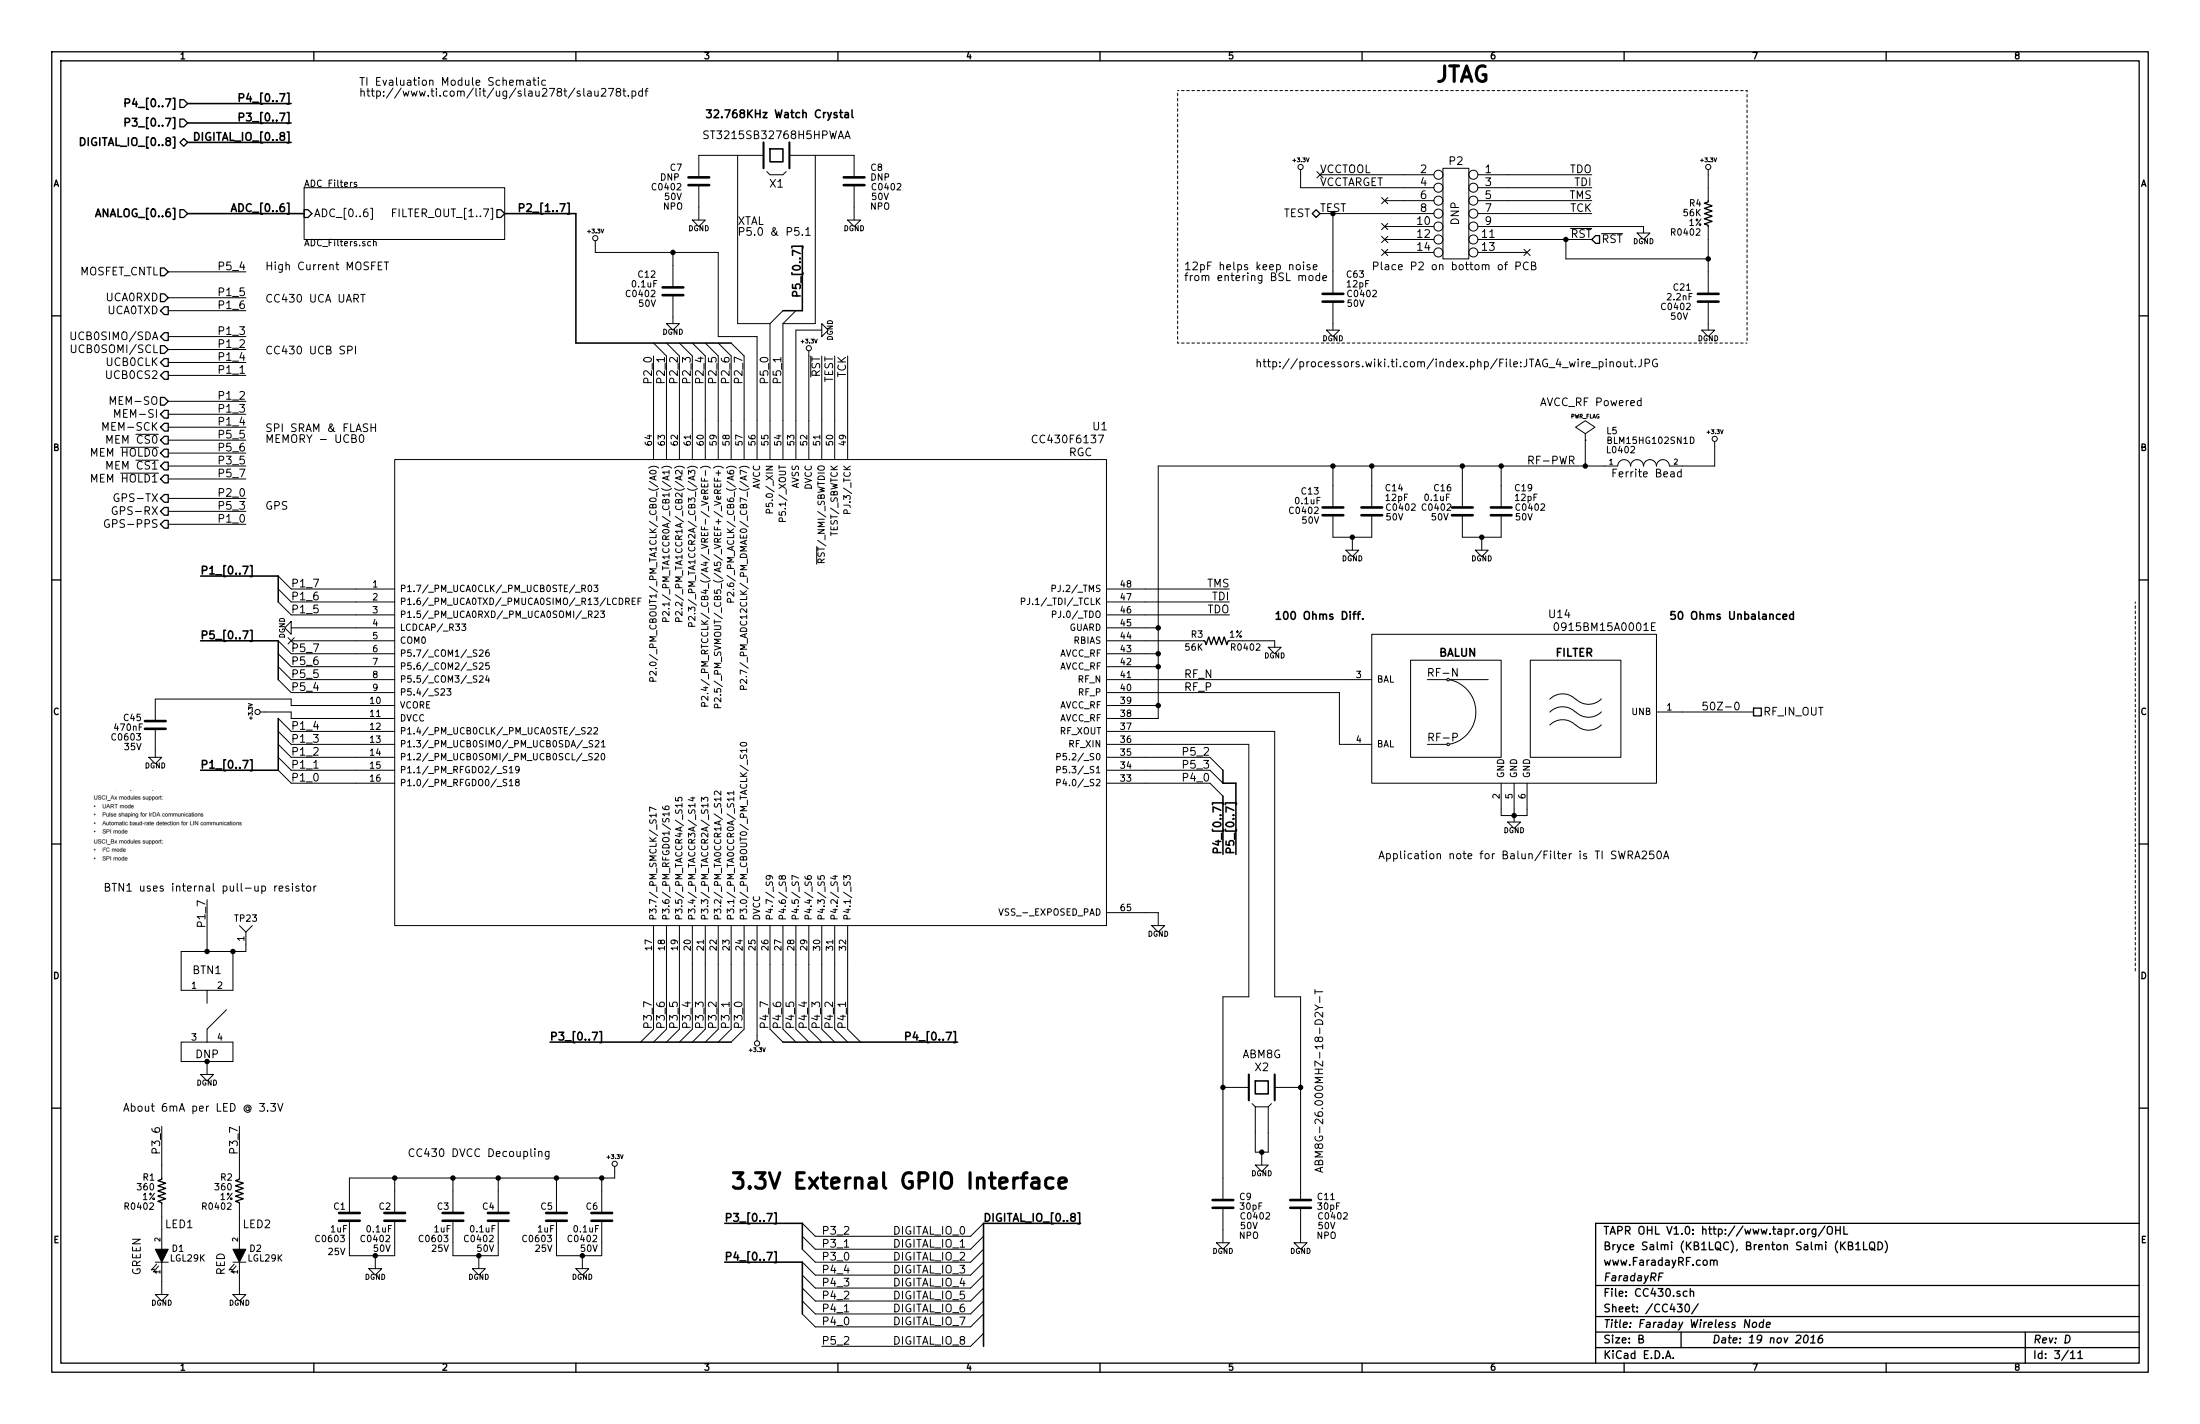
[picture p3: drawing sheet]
EESchema Schematic File Version 2
LIBS:power
LIBS:conn
LIBS:device
LIBS:74xgxx
LIBS:KB1LQC
LIBS:Faraday-cache
EELAYER 27 0
EELAYER END
$Descr B 17000 11000
encoding utf-8
Sheet 3 11
Title "Faraday Wireless Node"
Date "19 nov 2016"
Rev "D"
Comp "FaradayRF"
Comment1 "www.FaradayRF.com"
Comment2 "Bryce Salmi (KB1LQC), Brenton Salmi (KB1LQD)"
Comment3 "TAPR OHL V1.0: http://www.tapr.org/OHL"
Comment4 ""
$EndDescr
$Comp
L CC430F6137 U1
U 1 1
P 5800 5300
F 0 "U1" H 8500 7300 60  0000 C CNN
F 1 "CC430F6137" H 8250 7200 60  0000 C CNN
F 2 "RGC" H 8350 7100 60  0000 C CNN
F 3 "" H 5800 5300 60  0000 C CNN
	1    5800 5300
	1    0    0    -1  
$EndComp
$Comp
L FX135A-327 X1
U 1 1
P 6000 1200
F 0 "X1" H 6000 975 60  0000 C CNN
F 1 "ST3215SB32768H5HPWAA" H 6000 1350 60  0000 C CNN
F 2 "ST3215SB32768H5HPWAA" H 6075 1450 60  0001 C CNN
F 3 "" H 6000 1200 60  0000 C CNN
	1    6000 1200
	1    0    0    -1  
$EndComp
$Comp
L C C8
U 1 1
P 6600 1400
F 0 "C8" H 6725 1500 50  0000 L CNN
F 1 "DNP" H 6725 1425 50  0000 L CNN
F 2 "C0402" H 6850 1350 50  0000 C CNN
F 3 "" H 6600 1400 60  0000 C CNN
F 4 "50V" H 6800 1275 50  0000 C CNN "Voltage"
F 5 "NPO" H 6800 1200 50  0000 C CNN "Rating"
	1    6600 1400
	1    0    0    -1  
$EndComp
$Comp
L C C7
U 1 1
P 5400 1400
F 0 "C7" H 5175 1500 50  0000 L CNN
F 1 "DNP" H 5100 1425 50  0000 L CNN
F 2 "C0402" H 5150 1350 50  0000 C CNN
F 3 "" H 5400 1400 60  0000 C CNN
F 4 "50V" H 5200 1275 50  0000 C CNN "Voltage"
F 5 "NPO" H 5200 1200 50  0000 C CNN "Rating"
	1    5400 1400
	1    0    0    -1  
$EndComp
$Comp
L ABM8G-26.000MHZ-18-D2Y-T X2
U 1 1
P 9750 8400
F 0 "X2" H 9750 8550 60  0000 C CNN
F 1 "ABM8G-26.000MHZ-18-D2Y-T" V 10200 8450 60  0000 C CNN
F 2 "ABM8G" H 9750 8650 60  0000 C CNN
F 3 "" H 9750 8400 60  0000 C CNN
	1    9750 8400
	1    0    0    -1  
$EndComp
$Comp
L C C11
U 1 1
P 10050 9300
F 0 "C11" H 10175 9350 50  0000 L CNN
F 1 "30pF" H 10175 9275 50  0000 L CNN
F 2 "C0402" H 10300 9200 50  0000 C CNN
F 3 "" H 10050 9300 60  0000 C CNN
F 4 "50V" H 10250 9125 50  0000 C CNN "Voltage"
F 5 "NPO" H 10250 9050 50  0000 C CNN "Rating"
	1    10050 9300
	1    0    0    -1  
$EndComp
$Comp
L C C9
U 1 1
P 9450 9300
F 0 "C9" H 9575 9350 50  0000 L CNN
F 1 "30pF" H 9575 9275 50  0000 L CNN
F 2 "C0402" H 9700 9200 50  0000 C CNN
F 3 "" H 9450 9300 60  0000 C CNN
F 4 "50V" H 9650 9125 50  0000 C CNN "Voltage"
F 5 "NPO" H 9650 9050 50  0000 C CNN "Rating"
	1    9450 9300
	1    0    0    -1  
$EndComp
$Comp
L 2514-6002UB P2
U 1 1
P 11250 1650
F 0 "P2" H 11250 2050 60  0000 C CNN
F 1 "DNP" V 11250 1650 60  0000 C CNN
F 2 "2514-6002UB" H 11250 1650 60  0001 C CNN
F 3 "" H 11250 1650 60  0000 C CNN
	1    11250 1650
	1    0    0    -1  
$EndComp
Text Label 12300 1350 2    60   ~ 0
TDO
Text Label 12300 1450 2    60   ~ 0
TDI
Text Label 12300 1550 2    60   ~ 0
TMS
Text Label 12300 1650 2    60   ~ 0
TCK
Text Label 12300 1850 2    60   ~ 0
~RST~
Text Label 10200 1350 0    60   ~ 0
VCCTOOL
Text Label 10200 1450 0    60   ~ 0
VCCTARGET
Text Label 10200 1650 0    60   ~ 0
TEST
NoConn ~ 10700 1750
NoConn ~ 11800 1950
Text Label 9500 4550 2    60   ~ 0
TMS
Text Label 9500 4650 2    60   ~ 0
TDI
Text Label 9500 4750 2    60   ~ 0
TDO
Text Label 6550 2750 3    60   ~ 0
TCK
Text Notes 11100 650  0    120  ~ 24
JTAG
$Comp
L R_US R3
U 1 1
P 9400 4950
F 0 "R3" V 9450 5100 50  0000 C CNN
F 1 "56K" V 9350 5125 50  0000 C CNN
F 2 "R0402" V 9350 4725 50  0000 C CNN
F 3 "" H 9400 4950 60  0000 C CNN
F 4 "1%" V 9450 4800 50  0000 C CNN "Tolerance"
	1    9400 4950
	0    -1   -1   0   
$EndComp
$Comp
L C C13
U 1 1
P 10300 3950
F 0 "C13" H 10050 4100 50  0000 L CNN
F 1 "0.1uF" H 10000 4025 50  0000 L CNN
F 2 "C0402" H 10075 3950 50  0000 C CNN
F 3 "" H 10300 3950 60  0000 C CNN
F 4 "50V" H 10125 3875 50  0000 C CNN "Voltage"
	1    10300 3950
	1    0    0    -1  
$EndComp
$Comp
L C C14
U 1 1
P 10600 3950
F 0 "C14" H 10700 4125 50  0000 L CNN
F 1 "12pF" H 10700 4050 50  0000 L CNN
F 2 "C0402" H 10825 3975 50  0000 C CNN
F 3 "" H 10600 3950 60  0000 C CNN
F 4 "50V" H 10775 3900 50  0000 C CNN "Voltage"
	1    10600 3950
	1    0    0    -1  
$EndComp
$Comp
L C C16
U 1 1
P 11300 3950
F 0 "C16" H 11075 4125 50  0000 L CNN
F 1 "0.1uF" H 11000 4050 50  0000 L CNN
F 2 "C0402" H 11100 3975 50  0000 C CNN
F 3 "" H 11300 3950 50  0000 C CNN
F 4 "50V" H 11125 3900 50  0000 C CNN "Voltage"
	1    11300 3950
	1    0    0    -1  
$EndComp
$Comp
L C C19
U 1 1
P 11600 3950
F 0 "C19" H 11700 4125 50  0000 L CNN
F 1 "12pF" H 11700 4050 50  0000 L CNN
F 2 "C0402" H 11825 3975 50  0000 C CNN
F 3 "" H 11600 3950 60  0000 C CNN
F 4 "50V" H 11775 3900 50  0000 C CNN "Voltage"
	1    11600 3950
	1    0    0    -1  
$EndComp
$Comp
L L-US L5
U 1 1
P 12700 3600
F 0 "L5" V 13000 3800 50  0000 L BNN
F 1 "BLM15HG102SN1D" V 12925 3200 50  0000 L BNN
F 2 "L0402" V 12825 3775 50  0000 C CNN
F 3 "" H 12700 3600 60  0000 C CNN
	1    12700 3600
	0    -1   -1   0   
$EndComp
$Comp
L C C1
U 1 1
P 2700 9400
F 0 "C1" H 2575 9475 50  0000 L CNN
F 1 "1uF" H 2550 9300 50  0000 L CNN
F 2 "C0603" H 2550 9225 50  0000 C CNN
F 3 "" H 2700 9400 60  0000 C CNN
F 4 "25V" H 2600 9125 50  0000 C CNN "Voltage"
	1    2700 9400
	1    0    0    -1  
$EndComp
$Comp
L C C2
U 1 1
P 3050 9400
F 0 "C2" H 2925 9475 50  0000 L CNN
F 1 "0.1uF" H 2825 9300 50  0000 L CNN
F 2 "C0402" H 2900 9225 50  0000 C CNN
F 3 "" H 3050 9400 60  0000 C CNN
F 4 "50V" H 2950 9150 50  0000 C CNN "Voltage"
	1    3050 9400
	1    0    0    -1  
$EndComp
$Comp
L C C3
U 1 1
P 3500 9400
F 0 "C3" H 3375 9475 50  0000 L CNN
F 1 "1uF" H 3350 9300 50  0000 L CNN
F 2 "C0603" H 3350 9225 50  0000 C CNN
F 3 "" H 3500 9400 60  0000 C CNN
F 4 "25V" H 3400 9150 50  0000 C CNN "Voltage"
	1    3500 9400
	1    0    0    -1  
$EndComp
$Comp
L C C4
U 1 1
P 3850 9400
F 0 "C4" H 3725 9475 50  0000 L CNN
F 1 "0.1uF" H 3625 9300 50  0000 L CNN
F 2 "C0402" H 3700 9225 50  0000 C CNN
F 3 "" H 3850 9400 60  0000 C CNN
F 4 "50V" H 3750 9150 50  0000 C CNN "Voltage"
	1    3850 9400
	1    0    0    -1  
$EndComp
$Comp
L C C5
U 1 1
P 4300 9400
F 0 "C5" H 4175 9475 50  0000 L CNN
F 1 "1uF" H 4150 9300 50  0000 L CNN
F 2 "C0603" H 4150 9225 50  0000 C CNN
F 3 "" H 4300 9400 60  0000 C CNN
F 4 "25V" H 4200 9150 50  0000 C CNN "Voltage"
	1    4300 9400
	1    0    0    -1  
$EndComp
$Comp
L C C6
U 1 1
P 4650 9400
F 0 "C6" H 4525 9475 50  0000 L CNN
F 1 "0.1uF" H 4425 9300 50  0000 L CNN
F 2 "C0402" H 4500 9225 50  0000 C CNN
F 3 "" H 4650 9400 60  0000 C CNN
F 4 "50V" H 4550 9150 50  0000 C CNN "Voltage"
	1    4650 9400
	1    0    0    -1  
$EndComp
Text HLabel 13550 5500 2    60   UnSpc ~ 0
RF_IN_OUT
Text Label 2250 4550 0    60   ~ 0
P1_7
Text Label 2250 4650 0    60   ~ 0
P1_6
Text Label 2250 4750 0    60   ~ 0
P1_5
Text Label 2250 5050 0    60   ~ 0
P5_7
Text Label 2250 5150 0    60   ~ 0
P5_6
Text Label 2250 5250 0    60   ~ 0
P5_5
Text Label 2250 5350 0    60   ~ 0
P5_4
Text Label 2250 5650 0    60   ~ 0
P1_4
Text Label 2250 5750 0    60   ~ 0
P1_3
Text Label 2250 5850 0    60   ~ 0
P1_2
Text Label 2250 5950 0    60   ~ 0
P1_1
Text Label 2250 6050 0    60   ~ 0
P1_0
Text Label 5050 7950 1    60   ~ 0
P3_7
Text Label 5150 7950 1    60   ~ 0
P3_6
Text Label 5250 7950 1    60   ~ 0
P3_5
Text Label 5350 7950 1    60   ~ 0
P3_4
Text Label 5450 7950 1    60   ~ 0
P3_3
Text Label 5550 7950 1    60   ~ 0
P3_2
Text Label 5650 7950 1    60   ~ 0
P3_1
Text Label 5750 7950 1    60   ~ 0
P3_0
Text Label 5950 7950 1    60   ~ 0
P4_7
Text Label 6050 7950 1    60   ~ 0
P4_6
Text Label 6150 7950 1    60   ~ 0
P4_5
Text Label 6250 7950 1    60   ~ 0
P4_4
Text Label 6350 7950 1    60   ~ 0
P4_3
Text Label 6450 7950 1    60   ~ 0
P4_2
Text Label 6550 7950 1    60   ~ 0
P4_1
Text Label 9350 6050 2    60   ~ 0
P4_0
Text Label 9350 5950 2    60   ~ 0
P5_3
Text Label 9350 5850 2    60   ~ 0
P5_2
Text Label 5050 2750 3    60   ~ 0
P2_0
Text Label 5150 2750 3    60   ~ 0
P2_1
Text Label 5250 2750 3    60   ~ 0
P2_2
Text Label 5350 2750 3    60   ~ 0
P2_3
Text Label 5450 2750 3    60   ~ 0
P2_4
Text Label 5550 2750 3    60   ~ 0
P2_5
Text Label 5650 2750 3    60   ~ 0
P2_6
Text Label 5750 2750 3    60   ~ 0
P2_7
Entry Wire Line
	2150 4450 2250 4550
Entry Wire Line
	2150 4550 2250 4650
Entry Wire Line
	2150 4650 2250 4750
Entry Wire Line
	2150 4950 2250 5050
Entry Wire Line
	2150 5050 2250 5150
Entry Wire Line
	2150 5150 2250 5250
Entry Wire Line
	2150 5250 2250 5350
Entry Wire Line
	2150 5550 2250 5650
Entry Wire Line
	2150 5650 2250 5750
Entry Wire Line
	2150 5750 2250 5850
Entry Wire Line
	2150 5850 2250 5950
Entry Wire Line
	2150 5950 2250 6050
Entry Wire Line
	4950 8050 5050 7950
Entry Wire Line
	5050 8050 5150 7950
Entry Wire Line
	5150 8050 5250 7950
Entry Wire Line
	5250 8050 5350 7950
Entry Wire Line
	5350 8050 5450 7950
Entry Wire Line
	5450 8050 5550 7950
Entry Wire Line
	5550 8050 5650 7950
Entry Wire Line
	5650 8050 5750 7950
Entry Wire Line
	6550 7950 6650 8050
Entry Wire Line
	9350 5850 9450 5950
Entry Wire Line
	9350 5950 9450 6050
Entry Wire Line
	9350 6050 9450 6150
Entry Wire Line
	5050 2650 5150 2750
Entry Wire Line
	5150 2650 5250 2750
Entry Wire Line
	5250 2650 5350 2750
Entry Wire Line
	5350 2650 5450 2750
Entry Wire Line
	5450 2650 5550 2750
Entry Wire Line
	5550 2650 5650 2750
Entry Wire Line
	5650 2650 5750 2750
Text Label 1550 4450 0    60   ~ 12
P1_[0..7]
Text Label 1550 4950 0    60   ~ 12
P5_[0..7]
Text Label 2250 950  2    60   ~ 12
P3_[0..7]
Text Label 7400 8050 2    60   ~ 12
P4_[0..7]
Text Label 9450 6600 1    60   ~ 12
P4_[0..7]
Text Label 9550 6600 1    60   ~ 12
P5_[0..7]
Text HLabel 1300 2100 0    60   Input ~ 0
MOSFET_CNTL
Text HLabel 1450 1100 0    60   BiDi ~ 12
DIGITAL_IO_[0..8]
Text HLabel 1450 950  0    60   Input ~ 12
P3_[0..7]
Text HLabel 1450 1650 0    60   Input ~ 12
ANALOG_[0..6]
Text Label 1900 2100 2    60   ~ 0
P5_4
Text Label 2250 1650 2    60   ~ 12
ADC_[0..6]
Text Label 4250 8050 0    60   ~ 12
P3_[0..7]
Text HLabel 1300 2400 0    60   Output ~ 0
UCA0TXD
Text HLabel 1300 2300 0    60   Input ~ 0
UCA0RXD
Text HLabel 1300 2900 0    60   Output ~ 0
UCB0CS2
Text Label 1600 6950 3    60   ~ 0
P1_7
Text Label 1900 2400 2    60   ~ 0
P1_6
Text Label 1900 2300 2    60   ~ 0
P1_5
Text HLabel 1300 2600 0    60   Output ~ 0
UCB0SIMO/SDA
Text HLabel 1300 2700 0    60   Input ~ 0
UCB0SOMI/SCL
Text HLabel 1300 2800 0    60   Output ~ 0
UCB0CLK
Text Notes 2050 2350 0    60   ~ 0
CC430 UCA UART
Text Notes 2050 2750 0    60   ~ 0
CC430 UCB SPI
Text Label 1900 2600 2    60   ~ 0
P1_3
Text Label 1900 2700 2    60   ~ 0
P1_2
Text Label 1900 2800 2    60   ~ 0
P1_4
$Comp
L R_US R1
U 1 1
P 1250 9200
F 0 "R1" H 1150 9300 50  0000 C CNN
F 1 "360" H 1125 9225 50  0000 C CNN
F 2 "R0402" H 1075 9075 50  0000 C CNN
F 3 "" H 1250 9200 60  0000 C CNN
F 4 "1%" H 1150 9150 50  0000 C CNN "Tolerance"
	1    1250 9200
	1    0    0    -1  
$EndComp
$Comp
L R_US R2
U 1 1
P 1850 9200
F 0 "R2" H 1750 9300 50  0000 C CNN
F 1 "360" H 1725 9225 50  0000 C CNN
F 2 "R0402" H 1675 9075 50  0000 C CNN
F 3 "" H 1850 9200 60  0000 C CNN
F 4 "1%" H 1750 9150 50  0000 C CNN "Tolerance"
	1    1850 9200
	1    0    0    -1  
$EndComp
Text Label 1250 8700 3    60   ~ 0
P3_6
Text Label 1850 8700 3    60   ~ 0
P3_7
Text Notes 3150 8950 0    60   ~ 0
CC430 DVCC Decoupling
Entry Wire Line
	6450 7950 6550 8050
Entry Wire Line
	6350 7950 6450 8050
Entry Wire Line
	6250 7950 6350 8050
Entry Wire Line
	6150 7950 6250 8050
Entry Wire Line
	6050 7950 6150 8050
Entry Wire Line
	5950 7950 6050 8050
Text Notes 12900 4800 0    60   ~ 12
50 Ohms Unbalanced
NoConn ~ 2250 4950
NoConn ~ 10700 1850
NoConn ~ 10700 1950
$Comp
L PWR_FLAG #FLG015
U 1 1
P 12250 3400
F 0 "#FLG015" H 12250 3495 30  0001 C CNN
F 1 "PWR_FLAG" H 12250 3580 30  0000 C CNN
F 2 "" H 12250 3400 60  0000 C CNN
F 3 "" H 12250 3400 60  0000 C CNN
	1    12250 3400
	1    0    0    -1  
$EndComp
Text Notes 11900 3150 0    60   ~ 0
AVCC_RF Powered
Text Label 6450 2750 3    60   ~ 0
TEST
Text Label 6350 2750 3    60   ~ 0
~RST~
$Comp
L R_US R4
U 1 1
P 13200 1650
F 0 "R4" H 13100 1725 50  0000 C CNN
F 1 "56K" H 13075 1650 50  0000 C CNN
F 2 "R0402" H 13025 1500 50  0000 C CNN
F 3 "" H 13200 1650 60  0000 C CNN
F 4 "1%" H 13100 1575 50  0000 C CNN "Tolerance"
	1    13200 1650
	1    0    0    -1  
$EndComp
$Comp
L C C21
U 1 1
P 13200 2300
F 0 "C21" H 12925 2375 50  0000 L CNN
F 1 "2.2nF" H 12875 2300 50  0000 L CNN
F 2 "C0402" H 12950 2225 50  0000 C CNN
F 3 "" H 13200 2300 60  0000 C CNN
F 4 "50V" H 12975 2150 50  0000 C CNN "Voltage"
	1    13200 2300
	1    0    0    -1  
$EndComp
NoConn ~ 10700 1550
NoConn ~ 10200 1350
Text Notes 9700 2850 0    60   ~ 0
http://processors.wiki.ti.com/index.php/File:JTAG_4_wire_pinout.JPG
$Comp
L PTS645SM43SMTR92_LFS BTN1
U 1 1
P 1600 7850
F 0 "BTN1" H 1600 8200 60  0000 C CNN
F 1 "DNP" H 1600 7550 60  0000 C CNN
F 2 "PTS645-SMD" H 1600 7850 60  0001 C CNN
F 3 "" H 1600 7850 60  0000 C CNN
	1    1600 7850
	1    0    0    -1  
$EndComp
Text Notes 800  6900 0    60   ~ 0
BTN1 uses internal pull-up resistor
Text Notes 1275 9500 0    60   ~ 0
LED1
Text Notes 1875 9500 0    60   ~ 0
LED2
$Comp
L C C12
U 1 1
P 5200 2250
F 0 "C12" H 4925 2375 50  0000 L CNN
F 1 "0.1uF" H 4875 2300 50  0000 L CNN
F 2 "C0402" H 4950 2225 50  0000 C CNN
F 3 "" H 5200 2250 60  0000 C CNN
F 4 "50V" H 5000 2150 50  0000 C CNN "Voltage"
	1    5200 2250
	1    0    0    -1  
$EndComp
Text Notes 2775 675  0    60   ~ 0
TI Evaluation Module Schematic\nhttp://www.ti.com/lit/ug/slau278t/slau278t.pdf
$Comp
L C C45
U 1 1
P 1200 5600
F 0 "C45" H 950 5650 50  0000 L CNN
F 1 "470nF" H 875 5575 50  0000 L CNN
F 2 "C0603" H 975 5500 50  0000 C CNN
F 3 "" H 1200 5600 60  0000 C CNN
F 4 "35V" H 1025 5425 50  0000 C CNN "Voltage"
F 5 "~" H 1025 5425 50  0000 C CNN "Rating"
	1    1200 5600
	1    0    0    -1  
$EndComp
$Sheet
S 2350 1450 1550 400 
U 54F6F55D
F0 "ADC Filters" 50
F1 "ADC_Filters.sch" 50
F2 "ADC_[0..6]" I L 2350 1650 60 
F3 "FILTER_OUT_[1..7]" O R 3900 1650 60 
$EndSheet
Text Notes 950  8600 0    60   ~ 0
About 6mA per LED @ 3.3V
Text Label 4000 1650 0    60   ~ 12
P2_[1..7]
$Comp
L +3.3V #PWR016
U 1 1
P 6250 2750
F 0 "#PWR016" H 6250 2710 30  0001 C CNN
F 1 "+3.3V" H 6250 2860 30  0000 C CNN
F 2 "" H 6250 2750 60  0000 C CNN
F 3 "" H 6250 2750 60  0000 C CNN
	1    6250 2750
	1    0    0    -1  
$EndComp
$Comp
L +3.3V #PWR017
U 1 1
P 5850 8000
F 0 "#PWR017" H 5850 7960 30  0001 C CNN
F 1 "+3.3V" H 5850 8110 30  0000 C CNN
F 2 "" H 5850 8000 60  0000 C CNN
F 3 "" H 5850 8000 60  0000 C CNN
	1    5850 8000
	-1   0    0    1   
$EndComp
$Comp
L +3.3V #PWR018
U 1 1
P 4750 9050
F 0 "#PWR018" H 4750 9010 30  0001 C CNN
F 1 "+3.3V" H 4750 9160 30  0000 C CNN
F 2 "" H 4750 9050 60  0000 C CNN
F 3 "" H 4750 9050 60  0000 C CNN
	1    4750 9050
	1    0    0    -1  
$EndComp
$Comp
L +3.3V #PWR019
U 1 1
P 2050 5500
F 0 "#PWR019" H 2050 5460 30  0001 C CNN
F 1 "+3.3V" H 2050 5610 30  0000 C CNN
F 2 "" H 2050 5500 60  0000 C CNN
F 3 "" H 2050 5500 60  0000 C CNN
	1    2050 5500
	0    -1   -1   0   
$EndComp
$Comp
L +3.3V #PWR020
U 1 1
P 13200 1350
F 0 "#PWR020" H 13200 1310 30  0001 C CNN
F 1 "+3.3V" H 13200 1460 30  0000 C CNN
F 2 "" H 13200 1350 60  0000 C CNN
F 3 "" H 13200 1350 60  0000 C CNN
	1    13200 1350
	1    0    0    -1  
$EndComp
$Comp
L +3.3V #PWR021
U 1 1
P 10050 1350
F 0 "#PWR021" H 10050 1310 30  0001 C CNN
F 1 "+3.3V" H 10050 1460 30  0000 C CNN
F 2 "" H 10050 1350 60  0000 C CNN
F 3 "" H 10050 1350 60  0000 C CNN
	1    10050 1350
	1    0    0    -1  
$EndComp
$Comp
L +3.3V #PWR022
U 1 1
P 4600 1900
F 0 "#PWR022" H 4600 1860 30  0001 C CNN
F 1 "+3.3V" H 4600 2010 30  0000 C CNN
F 2 "" H 4600 1900 60  0000 C CNN
F 3 "" H 4600 1900 60  0000 C CNN
	1    4600 1900
	1    0    0    -1  
$EndComp
$Comp
L +3.3V #PWR023
U 1 1
P 13250 3450
F 0 "#PWR023" H 13250 3410 30  0001 C CNN
F 1 "+3.3V" H 13250 3560 30  0000 C CNN
F 2 "" H 13250 3450 60  0000 C CNN
F 3 "" H 13250 3450 60  0000 C CNN
	1    13250 3450
	1    0    0    -1  
$EndComp
Text Label 5600 9750 0    60   ~ 12
P4_[0..7]
Text Notes 5650 9200 0    120  ~ 24
3.3V External GPIO Interface
Text Label 9150 5350 0    60   ~ 0
RF_P
Text Label 9150 5250 0    60   ~ 0
RF_N
Text Label 13450 5500 2    60   ~ 0
50Z-0
Text Label 11800 3600 0    60   ~ 0
RF-PWR
$Comp
L DGND #PWR024
U 1 1
P 5400 1700
F 0 "#PWR024" H 5400 1700 40  0001 C CNN
F 1 "DGND" H 5400 1630 40  0000 C CNN
F 2 "~" H 5400 1700 60  0000 C CNN
F 3 "~" H 5400 1700 60  0000 C CNN
	1    5400 1700
	1    0    0    -1  
$EndComp
$Comp
L DGND #PWR025
U 1 1
P 6600 1700
F 0 "#PWR025" H 6600 1700 40  0001 C CNN
F 1 "DGND" H 6600 1630 40  0000 C CNN
F 2 "~" H 6600 1700 60  0000 C CNN
F 3 "~" H 6600 1700 60  0000 C CNN
	1    6600 1700
	1    0    0    -1  
$EndComp
$Comp
L DGND #PWR026
U 1 1
P 12700 1800
F 0 "#PWR026" H 12700 1800 40  0001 C CNN
F 1 "DGND" H 12700 1730 40  0000 C CNN
F 2 "~" H 12700 1800 60  0000 C CNN
F 3 "~" H 12700 1800 60  0000 C CNN
	1    12700 1800
	1    0    0    -1  
$EndComp
$Comp
L DGND #PWR027
U 1 1
P 13200 2550
F 0 "#PWR027" H 13200 2550 40  0001 C CNN
F 1 "DGND" H 13200 2480 40  0000 C CNN
F 2 "~" H 13200 2550 60  0000 C CNN
F 3 "~" H 13200 2550 60  0000 C CNN
	1    13200 2550
	1    0    0    -1  
$EndComp
$Comp
L DGND #PWR028
U 1 1
P 9450 9600
F 0 "#PWR028" H 9450 9600 40  0001 C CNN
F 1 "DGND" H 9450 9530 40  0000 C CNN
F 2 "~" H 9450 9600 60  0000 C CNN
F 3 "~" H 9450 9600 60  0000 C CNN
	1    9450 9600
	1    0    0    -1  
$EndComp
$Comp
L DGND #PWR029
U 1 1
P 10050 9600
F 0 "#PWR029" H 10050 9600 40  0001 C CNN
F 1 "DGND" H 10050 9530 40  0000 C CNN
F 2 "~" H 10050 9600 60  0000 C CNN
F 3 "~" H 10050 9600 60  0000 C CNN
	1    10050 9600
	1    0    0    -1  
$EndComp
$Comp
L DGND #PWR030
U 1 1
P 8950 7150
F 0 "#PWR030" H 8950 7150 40  0001 C CNN
F 1 "DGND" H 8950 7080 40  0000 C CNN
F 2 "~" H 8950 7150 60  0000 C CNN
F 3 "~" H 8950 7150 60  0000 C CNN
	1    8950 7150
	1    0    0    -1  
$EndComp
$Comp
L DGND #PWR031
U 1 1
P 1200 5850
F 0 "#PWR031" H 1200 5850 40  0001 C CNN
F 1 "DGND" H 1200 5780 40  0000 C CNN
F 2 "~" H 1200 5850 60  0000 C CNN
F 3 "~" H 1200 5850 60  0000 C CNN
	1    1200 5850
	1    0    0    -1  
$EndComp
$Comp
L DGND #PWR032
U 1 1
P 1600 8300
F 0 "#PWR032" H 1600 8300 40  0001 C CNN
F 1 "DGND" H 1600 8230 40  0000 C CNN
F 2 "~" H 1600 8300 60  0000 C CNN
F 3 "~" H 1600 8300 60  0000 C CNN
	1    1600 8300
	1    0    0    -1  
$EndComp
$Comp
L DGND #PWR033
U 1 1
P 1850 10000
F 0 "#PWR033" H 1850 10000 40  0001 C CNN
F 1 "DGND" H 1850 9930 40  0000 C CNN
F 2 "~" H 1850 10000 60  0000 C CNN
F 3 "~" H 1850 10000 60  0000 C CNN
	1    1850 10000
	1    0    0    -1  
$EndComp
$Comp
L DGND #PWR034
U 1 1
P 1250 10000
F 0 "#PWR034" H 1250 10000 40  0001 C CNN
F 1 "DGND" H 1250 9930 40  0000 C CNN
F 2 "~" H 1250 10000 60  0000 C CNN
F 3 "~" H 1250 10000 60  0000 C CNN
	1    1250 10000
	1    0    0    -1  
$EndComp
$Comp
L DGND #PWR035
U 1 1
P 2900 9800
F 0 "#PWR035" H 2900 9800 40  0001 C CNN
F 1 "DGND" H 2900 9730 40  0000 C CNN
F 2 "~" H 2900 9800 60  0000 C CNN
F 3 "~" H 2900 9800 60  0000 C CNN
	1    2900 9800
	1    0    0    -1  
$EndComp
$Comp
L DGND #PWR036
U 1 1
P 3700 9800
F 0 "#PWR036" H 3700 9800 40  0001 C CNN
F 1 "DGND" H 3700 9730 40  0000 C CNN
F 2 "~" H 3700 9800 60  0000 C CNN
F 3 "~" H 3700 9800 60  0000 C CNN
	1    3700 9800
	1    0    0    -1  
$EndComp
$Comp
L DGND #PWR037
U 1 1
P 4500 9800
F 0 "#PWR037" H 4500 9800 40  0001 C CNN
F 1 "DGND" H 4500 9730 40  0000 C CNN
F 2 "~" H 4500 9800 60  0000 C CNN
F 3 "~" H 4500 9800 60  0000 C CNN
	1    4500 9800
	1    0    0    -1  
$EndComp
$Comp
L DGND #PWR038
U 1 1
P 9750 9000
F 0 "#PWR038" H 9750 9000 40  0001 C CNN
F 1 "DGND" H 9750 8930 40  0000 C CNN
F 2 "~" H 9750 9000 60  0000 C CNN
F 3 "~" H 9750 9000 60  0000 C CNN
	1    9750 9000
	1    0    0    -1  
$EndComp
Text Label 1550 5950 0    60   ~ 12
P1_[0..7]
Text Notes 5700 1750 0    60   ~ 0
XTAL\nP5.0 & P5.1
Text Notes 5450 925  0    60   ~ 12
32.768KHz Watch Crystal
$Comp
L DGND #PWR039
U 1 1
P 11450 4250
F 0 "#PWR039" H 11450 4250 40  0001 C CNN
F 1 "DGND" H 11450 4180 40  0000 C CNN
F 2 "~" H 11450 4250 60  0000 C CNN
F 3 "~" H 11450 4250 60  0000 C CNN
	1    11450 4250
	1    0    0    -1  
$EndComp
$Comp
L DGND #PWR040
U 1 1
P 10450 4250
F 0 "#PWR040" H 10450 4250 40  0001 C CNN
F 1 "DGND" H 10450 4180 40  0000 C CNN
F 2 "~" H 10450 4250 60  0000 C CNN
F 3 "~" H 10450 4250 60  0000 C CNN
	1    10450 4250
	1    0    0    -1  
$EndComp
$Comp
L DGND #PWR041
U 1 1
P 9850 5000
F 0 "#PWR041" H 9850 5000 40  0001 C CNN
F 1 "DGND" H 9850 4930 40  0000 C CNN
F 2 "~" H 9850 5000 60  0000 C CNN
F 3 "~" H 9850 5000 60  0000 C CNN
	1    9850 5000
	1    0    0    -1  
$EndComp
$Comp
L DGND #PWR042
U 1 1
P 6350 2550
F 0 "#PWR042" H 6350 2550 40  0001 C CNN
F 1 "DGND" H 6350 2480 40  0000 C CNN
F 2 "~" H 6350 2550 60  0000 C CNN
F 3 "~" H 6350 2550 60  0000 C CNN
	1    6350 2550
	0    -1   -1   0   
$EndComp
$Comp
L DGND #PWR043
U 1 1
P 5200 2500
F 0 "#PWR043" H 5200 2500 40  0001 C CNN
F 1 "DGND" H 5200 2430 40  0000 C CNN
F 2 "~" H 5200 2500 60  0000 C CNN
F 3 "~" H 5200 2500 60  0000 C CNN
	1    5200 2500
	1    0    0    -1  
$EndComp
Text Notes 12450 3700 0    60   ~ 0
Ferrite Bead
EndData
$EndBitmap
$Comp
L DGND #PWR044
U 1 1
P 2250 4850
F 0 "#PWR044" H 2250 4850 40  0001 C CNN
F 1 "DGND" H 2250 4780 40  0000 C CNN
F 2 "~" H 2250 4850 60  0000 C CNN
F 3 "~" H 2250 4850 60  0000 C CNN
	1    2250 4850
	0    1    1    0   
$EndComp
Text Label 1900 2900 2    60   ~ 0
P1_1
Text HLabel 1300 3850 0    60   Output ~ 0
GPS-TX
Text Label 1900 3850 2    60   ~ 0
P2_0
Text Label 1900 4050 2    60   ~ 0
P1_0
Text HLabel 1300 4050 0    60   Output ~ 0
GPS-PPS
Text Notes 2050 3950 0    60   ~ 0
GPS
Text Label 5950 2750 3    60   ~ 0
P5_0
Text Label 6050 2750 3    60   ~ 0
P5_1
Text Label 6200 2300 1    60   ~ 12
P5_[0..7]
Entry Wire Line
	6050 2500 6150 2400
Entry Wire Line
	5950 2500 6050 2400
Text Label 1900 3400 2    60   ~ 0
P5_5
Text Label 1900 3500 2    60   ~ 0
P5_6
Text Label 2250 1100 2    60   ~ 12
DIGITAL_IO_[0..8]
Text HLabel 1300 3400 0    60   Output ~ 0
MEM ~CS0~
Text HLabel 1300 3500 0    60   Output ~ 0
MEM ~HOLD0~
Text Label 1900 3100 2    60   ~ 0
P1_2
Text Label 1900 3200 2    60   ~ 0
P1_3
Text Label 1900 3300 2    60   ~ 0
P1_4
Text HLabel 1300 3100 0    60   Input ~ 0
MEM-SO
Text HLabel 1300 3200 0    60   Output ~ 0
MEM-SI
Text HLabel 1300 3300 0    60   Output ~ 0
MEM-SCK
Wire Wire Line
	1900 3300 1300 3300
Wire Wire Line
	1900 3200 1300 3200
Wire Wire Line
	1900 3100 1300 3100
Wire Wire Line
	2750 5050 2250 5050
Wire Wire Line
	2250 5150 2750 5150
Wire Wire Line
	2750 5250 2250 5250
Wire Wire Line
	1900 3500 1300 3500
Wire Wire Line
	1900 3400 1300 3400
Wire Bus Line
	6050 2400 6200 2400
Wire Bus Line
	6200 2400 6200 1900
Wire Wire Line
	1900 2100 1300 2100
Wire Wire Line
	1900 4050 1300 4050
Wire Wire Line
	1300 3850 1900 3850
Connection ~ 5200 1950
Wire Wire Line
	4600 1950 5550 1950
Wire Wire Line
	4600 1900 4600 1950
Wire Wire Line
	8850 5250 10400 5250
Wire Bus Line
	2150 5950 1550 5950
Wire Wire Line
	6350 2550 6150 2550
Wire Bus Line
	2350 1650 1450 1650
Wire Bus Line
	4450 1650 3900 1650
Wire Bus Line
	4450 1650 4450 2650
Wire Bus Line
	4450 2650 5650 2650
Wire Wire Line
	1200 5800 1200 5850
Wire Wire Line
	2250 5400 1200 5400
Wire Wire Line
	2250 5450 2250 5400
Wire Wire Line
	13000 5500 13550 5500
Wire Wire Line
	5550 2600 5850 2600
Wire Wire Line
	5550 1950 5550 2600
Wire Wire Line
	5200 2450 5200 2500
Connection ~ 1600 7350
Wire Wire Line
	1600 7350 1600 6950
Wire Wire Line
	1400 7350 1400 7650
Wire Wire Line
	1400 7350 1900 7350
Wire Wire Line
	1800 7350 1800 7650
Connection ~ 1600 8200
Wire Wire Line
	1600 8200 1600 8300
Wire Wire Line
	1400 8200 1400 8050
Wire Wire Line
	1400 8200 1800 8200
Wire Wire Line
	1800 8200 1800 8050
Connection ~ 9750 8900
Wire Wire Line
	9750 9000 9750 8900
Wire Wire Line
	9700 8900 9800 8900
Wire Wire Line
	12250 3600 12250 3400
Wire Wire Line
	5250 2750 5250 3250
Wire Wire Line
	10050 1450 10050 1350
Wire Wire Line
	13200 2500 13200 2550
Wire Wire Line
	13200 1850 13200 2100
Wire Wire Line
	13200 1350 13200 1450
Wire Wire Line
	2250 5500 2050 5500
Wire Wire Line
	2250 5550 2250 5500
Wire Wire Line
	1250 9000 1250 8700
Wire Wire Line
	1850 9000 1850 8700
Wire Wire Line
	1850 9900 1850 10000
Wire Wire Line
	1250 9900 1250 10000
Wire Wire Line
	1250 9400 1250 9500
Wire Wire Line
	1850 9400 1850 9500
Wire Wire Line
	1300 2800 1900 2800
Wire Wire Line
	1300 2700 1900 2700
Wire Wire Line
	1300 2600 1900 2600
Wire Wire Line
	1300 2900 1900 2900
Wire Wire Line
	1300 2300 1900 2300
Wire Wire Line
	1300 2400 1900 2400
Wire Bus Line
	1450 1100 2250 1100
Wire Bus Line
	1450 950  2250 950 
Wire Bus Line
	9450 6150 9450 6600
Wire Bus Line
	9550 6050 9550 6600
Wire Bus Line
	9450 6050 9550 6050
Wire Bus Line
	9450 5950 9450 6050
Wire Bus Line
	6050 8050 7400 8050
Wire Bus Line
	4250 8050 5650 8050
Wire Bus Line
	1550 4450 2150 4450
Wire Bus Line
	2150 4450 2150 4650
Wire Bus Line
	1550 4950 2150 4950
Wire Bus Line
	2150 4950 2150 5250
Wire Bus Line
	2150 5550 2150 5950
Wire Wire Line
	9650 7700 9450 7700
Wire Wire Line
	9650 5750 9650 7700
Wire Wire Line
	2750 5550 2250 5550
Wire Wire Line
	9350 6050 8850 6050
Wire Wire Line
	9350 5950 8850 5950
Wire Wire Line
	9850 7700 10050 7700
Wire Wire Line
	6150 7450 6150 7950
Wire Wire Line
	6250 7450 6250 7950
Wire Wire Line
	6350 7450 6350 7950
Wire Wire Line
	6450 7450 6450 7950
Wire Wire Line
	6550 7450 6550 7950
Wire Wire Line
	6350 3250 6350 2750
Wire Wire Line
	9350 5850 8850 5850
Wire Wire Line
	5750 7450 5750 7950
Wire Wire Line
	5950 7450 5950 7950
Wire Wire Line
	6050 7450 6050 7950
Wire Wire Line
	5050 7450 5050 7950
Wire Wire Line
	5150 7450 5150 7950
Wire Wire Line
	5250 7450 5250 7950
Wire Wire Line
	5350 7450 5350 7950
Wire Wire Line
	5450 7450 5450 7950
Wire Wire Line
	5550 7450 5550 7950
Wire Wire Line
	5650 7450 5650 7950
Wire Wire Line
	5850 2600 5850 3250
Wire Wire Line
	6450 2750 6450 3250
Wire Wire Line
	5050 2750 5050 3250
Wire Wire Line
	5150 2750 5150 3250
Wire Wire Line
	5350 2750 5350 3250
Wire Wire Line
	5450 2750 5450 3250
Wire Wire Line
	5550 2750 5550 3250
Wire Wire Line
	5650 2750 5650 3250
Wire Wire Line
	5750 2750 5750 3250
Wire Wire Line
	2750 5450 2250 5450
Wire Wire Line
	2750 4550 2250 4550
Wire Wire Line
	2750 4650 2250 4650
Wire Wire Line
	2750 4750 2250 4750
Wire Wire Line
	2750 4850 2250 4850
Wire Wire Line
	2750 4950 2250 4950
Wire Wire Line
	2750 5350 2250 5350
Wire Wire Line
	2750 5650 2250 5650
Wire Wire Line
	2750 5750 2250 5750
Wire Wire Line
	2750 5850 2250 5850
Wire Wire Line
	2750 5950 2250 5950
Wire Wire Line
	2750 6050 2250 6050
Wire Notes Line
	16500 4650 16500 7500
Wire Wire Line
	8850 5350 10350 5350
Wire Wire Line
	9850 5650 8850 5650
Wire Wire Line
	8850 5750 9650 5750
Connection ~ 4650 9100
Wire Wire Line
	4750 9100 4750 9050
Connection ~ 3850 9100
Connection ~ 4300 9100
Connection ~ 3050 9100
Connection ~ 3500 9100
Wire Wire Line
	4650 9100 4650 9200
Wire Wire Line
	4300 9100 4300 9200
Connection ~ 4500 9700
Wire Wire Line
	4500 9700 4500 9800
Wire Wire Line
	4650 9700 4650 9600
Wire Wire Line
	4300 9700 4650 9700
Wire Wire Line
	4300 9600 4300 9700
Wire Wire Line
	5850 8000 5850 7450
Wire Wire Line
	3850 9100 3850 9200
Wire Wire Line
	3500 9100 3500 9200
Connection ~ 3700 9700
Wire Wire Line
	3700 9700 3700 9800
Wire Wire Line
	3850 9700 3850 9600
Wire Wire Line
	3500 9700 3850 9700
Wire Wire Line
	3500 9600 3500 9700
Wire Wire Line
	8950 7050 8850 7050
Wire Wire Line
	8950 7150 8950 7050
Wire Wire Line
	3050 9100 3050 9200
Wire Wire Line
	2700 9100 4750 9100
Wire Wire Line
	2700 9200 2700 9100
Connection ~ 2900 9700
Wire Wire Line
	2900 9700 2900 9800
Wire Wire Line
	3050 9700 3050 9600
Wire Wire Line
	2700 9700 3050 9700
Wire Wire Line
	2700 9600 2700 9700
Wire Wire Line
	6150 2550 6150 3250
Wire Wire Line
	6250 2750 6250 3250
Wire Wire Line
	13250 3600 13250 3450
Wire Wire Line
	13000 3600 13250 3600
Connection ~ 12250 3600
Connection ~ 10300 3600
Connection ~ 10600 3600
Connection ~ 11300 3600
Connection ~ 11600 3600
Wire Wire Line
	8950 3600 12400 3600
Wire Wire Line
	11600 3600 11600 3750
Wire Wire Line
	11300 3600 11300 3750
Connection ~ 11450 4150
Wire Wire Line
	11300 4150 11600 4150
Wire Wire Line
	11450 4250 11450 4150
Wire Wire Line
	10600 3600 10600 3750
Wire Wire Line
	10300 3600 10300 3750
Connection ~ 10450 4150
Wire Wire Line
	10300 4150 10600 4150
Wire Wire Line
	10450 4250 10450 4150
Connection ~ 8950 4850
Wire Wire Line
	8850 4850 8950 4850
Connection ~ 8950 5050
Wire Wire Line
	8950 5050 8850 5050
Connection ~ 8950 5150
Wire Wire Line
	8950 5150 8850 5150
Connection ~ 8950 5450
Wire Wire Line
	8950 5450 8850 5450
Wire Wire Line
	8950 3600 8950 5550
Wire Wire Line
	8950 5550 8850 5550
Wire Wire Line
	9850 4950 9850 5000
Wire Wire Line
	9600 4950 9850 4950
Wire Wire Line
	8850 4950 9200 4950
Wire Notes Line
	13500 700  9100 700 
Wire Notes Line
	13500 700  13500 2650
Wire Notes Line
	13500 2650 9100 2650
Wire Notes Line
	9100 2650 9100 700 
Wire Wire Line
	6550 2750 6550 3250
Wire Wire Line
	9500 4750 8850 4750
Wire Wire Line
	9500 4550 8850 4550
Wire Wire Line
	9500 4650 8850 4650
Wire Wire Line
	12700 1750 12700 1800
Wire Wire Line
	12300 1450 11650 1450
Wire Wire Line
	12300 1550 11650 1550
Wire Wire Line
	12300 1650 11650 1650
Wire Wire Line
	11650 1750 12700 1750
Wire Wire Line
	11650 1850 12300 1850
Wire Wire Line
	11800 1950 11650 1950
Wire Wire Line
	12300 1350 11650 1350
Wire Wire Line
	10050 1450 10850 1450
Wire Wire Line
	10850 1550 10700 1550
Wire Wire Line
	10200 1650 10850 1650
Wire Wire Line
	10850 1750 10700 1750
Wire Wire Line
	10850 1850 10700 1850
Wire Wire Line
	10850 1950 10700 1950
Wire Wire Line
	10850 1350 10200 1350
Wire Wire Line
	9700 8750 9700 8900
Wire Wire Line
	9800 8900 9800 8750
Wire Wire Line
	9450 9500 9450 9600
Wire Wire Line
	10050 9500 10050 9600
Connection ~ 9450 8400
Connection ~ 10050 8400
Wire Wire Line
	9450 7700 9450 9100
Wire Wire Line
	10050 7700 10050 9100
Wire Wire Line
	9850 5650 9850 7700
Wire Wire Line
	5400 1600 5400 1700
Wire Wire Line
	6600 1600 6600 1700
Wire Wire Line
	6300 1200 6600 1200
Wire Wire Line
	5400 1200 5700 1200
Wire Wire Line
	6050 2500 6050 3250
Wire Wire Line
	6300 2500 6050 2500
Wire Wire Line
	6300 1200 6300 2500
Wire Wire Line
	5950 2500 5950 3250
Wire Wire Line
	5700 2500 5950 2500
Wire Wire Line
	5700 1200 5700 2500
Text Notes 2050 3350 0    60   ~ 0
SPI SRAM & FLASH\nMEMORY - UCB0
Text Notes 2050 2100 0    60   ~ 0
High Current MOSFET
Entry Wire Line
	7500 10400 7600 10300
Text Label 6900 10400 0    60   ~ 0
DIGITAL_IO_8
Wire Bus Line
	5600 9750 6200 9750
Wire Wire Line
	6300 9550 7500 9550
Wire Wire Line
	7500 9650 6300 9650
Wire Wire Line
	6300 9750 7500 9750
Wire Wire Line
	7500 9850 6300 9850
Wire Wire Line
	6300 9950 7500 9950
Wire Wire Line
	7500 10050 6300 10050
Wire Wire Line
	6300 10150 7500 10150
Wire Wire Line
	7500 10250 6300 10250
Wire Bus Line
	7600 9450 8350 9450
Wire Bus Line
	7600 9450 7600 10400
Wire Wire Line
	6350 10400 7500 10400
Text Label 6350 10400 0    60   ~ 0
P5_2
Text Label 6900 10250 0    60   ~ 0
DIGITAL_IO_7
Text Label 6900 10150 0    60   ~ 0
DIGITAL_IO_6
Text Label 6900 10050 0    60   ~ 0
DIGITAL_IO_5
Text Label 6900 9950 0    60   ~ 0
DIGITAL_IO_4
Text Label 6900 9850 0    60   ~ 0
DIGITAL_IO_3
Text Label 6900 9750 0    60   ~ 0
DIGITAL_IO_2
Text Label 6900 9650 0    60   ~ 0
DIGITAL_IO_1
Text Label 6900 9550 0    60   ~ 0
DIGITAL_IO_0
Entry Wire Line
	7500 9550 7600 9450
Entry Wire Line
	7500 9650 7600 9550
Entry Wire Line
	7500 9750 7600 9650
Entry Wire Line
	7500 9850 7600 9750
Entry Wire Line
	7500 9950 7600 9850
Entry Wire Line
	7500 10050 7600 9950
Entry Wire Line
	7500 10150 7600 10050
Entry Wire Line
	7500 10250 7600 10150
Text Label 7600 9450 0    60   ~ 12
DIGITAL_IO_[0..8]
Text Label 6350 10250 0    60   ~ 0
P4_0
Entry Wire Line
	6200 10150 6300 10250
Entry Wire Line
	6200 10050 6300 10150
Entry Wire Line
	6200 9950 6300 10050
Entry Wire Line
	6200 9850 6300 9950
Entry Wire Line
	6200 9750 6300 9850
Entry Wire Line
	6200 9650 6300 9750
Entry Wire Line
	6200 9550 6300 9650
Entry Wire Line
	6200 9450 6300 9550
Text Label 6350 10150 0    60   ~ 0
P4_1
Text Label 6350 10050 0    60   ~ 0
P4_2
Text Label 6350 9950 0    60   ~ 0
P4_3
Text Label 6350 9850 0    60   ~ 0
P4_4
Text Label 6350 9750 0    60   ~ 0
P3_0
Text Label 6350 9650 0    60   ~ 0
P3_1
Text Label 6350 9550 0    60   ~ 0
P3_2
Text Label 1900 3700 2    60   ~ 0
P5_7
Text HLabel 1300 3600 0    60   Output ~ 0
MEM ~CS1~
Text HLabel 1300 3700 0    60   Output ~ 0
MEM ~HOLD1~
Wire Wire Line
	1900 3700 1300 3700
Wire Wire Line
	1900 3600 1300 3600
Text Label 1900 3600 2    60   ~ 0
P3_5
Text HLabel 1300 3950 0    60   Output ~ 0
GPS-RX
Text Label 1900 3950 2    60   ~ 0
P5_3
Wire Wire Line
	1900 3950 1300 3950
Text HLabel 12300 1850 2    60   Input ~ 0
~RST~
Text HLabel 10200 1650 0    60   BiDi ~ 0
TEST
$Comp
L C C63
U 1 1
P 10300 2300
F 0 "C63" H 10400 2475 50  0000 L CNN
F 1 "12pF" H 10400 2400 50  0000 L CNN
F 2 "C0402" H 10525 2325 50  0000 C CNN
F 3 "" H 10300 2300 60  0000 C CNN
F 4 "50V" H 10475 2250 50  0000 C CNN "Voltage"
	1    10300 2300
	1    0    0    -1  
$EndComp
Wire Wire Line
	12100 1850 12100 2000
Wire Wire Line
	12100 2000 13200 2000
Connection ~ 13200 2000
Connection ~ 12100 1850
Wire Wire Line
	10300 2100 10300 1650
Connection ~ 10300 1650
$Comp
L DGND #PWR045
U 1 1
P 10300 2550
F 0 "#PWR045" H 10300 2550 40  0001 C CNN
F 1 "DGND" H 10300 2480 40  0000 C CNN
F 2 "~" H 10300 2550 60  0000 C CNN
F 3 "~" H 10300 2550 60  0000 C CNN
	1    10300 2550
	1    0    0    -1  
$EndComp
Wire Wire Line
	10300 2500 10300 2550
Text Notes 10600 2100 0    60   ~ 0
Place P2 on bottom of PCB
Text Notes 9150 2100 0    60   ~ 0
12pF helps keep noise\nfrom entering BSL mode
$Comp
L TEST-POINT TP23
U 1 1
P 1900 7300
F 0 "TP23" H 1900 7500 50  0000 C CNN
F 1 "TEST-POINT" H 1900 7600 60  0001 C CNN
F 2 "TEST-POINT-42MIL" H 1900 7300 60  0001 C CNN
F 3 "" H 1900 7300 60  0001 C CNN
	1    1900 7300
	1    0    0    -1  
$EndComp
Wire Wire Line
	1900 7350 1900 7300
Connection ~ 1800 7350
Text Notes 10650 6650 0    60   ~ 0
Application note for Balun/Filter is TI SWRA250A
$Comp
L 0915BM15A0001E U14
U 1 1
P 11700 5500
F 0 "U14" H 12050 6250 60  0000 C CNN
F 1 "0915BM15A0001E" H 12400 6150 60  0000 C CNN
F 2 "0915BM15A0001E" H 11700 5500 60  0001 C CNN
F 3 "" H 11700 5500 60  0000 C CNN
	1    11700 5500
	1    0    0    -1  
$EndComp
Wire Wire Line
	10350 5350 10350 5750
Wire Wire Line
	10350 5750 10400 5750
$Comp
L DGND #PWR046
U 1 1
P 11700 6350
F 0 "#PWR046" H 11700 6350 40  0001 C CNN
F 1 "DGND" H 11700 6280 40  0000 C CNN
F 2 "~" H 11700 6350 60  0000 C CNN
F 3 "~" H 11700 6350 60  0000 C CNN
	1    11700 6350
	1    0    0    -1  
$EndComp
Wire Wire Line
	11700 6250 11700 6350
Wire Wire Line
	11600 6250 11600 6300
Wire Wire Line
	11600 6300 11800 6300
Connection ~ 11700 6300
Wire Wire Line
	11800 6300 11800 6250
Text Notes 9850 4800 0    60   ~ 12
100 Ohms Diff.
$Comp
L LED-IPC D1
U 1 1
P 1250 9700
F 0 "D1" V 1200 9825 50  0000 C CNN
F 1 "LED-IPC" H 1250 9600 50  0001 C CNN
F 2 "LGL29K" V 1275 9900 50  0000 C CNN
F 3 "~" H 1250 9700 60  0000 C CNN
	1    1250 9700
	0    1    1    0   
$EndComp
$Comp
L LED-IPC D2
U 1 1
P 1850 9700
F 0 "D2" V 1800 9825 50  0000 C CNN
F 1 "LED-IPC" H 1850 9600 50  0001 C CNN
F 2 "LGL29K" V 1875 9900 50  0000 C CNN
F 3 "~" H 1850 9700 60  0000 C CNN
	1    1850 9700
	0    1    1    0   
$EndComp
Wire Bus Line
	6200 9750 6200 10150
Text Label 5600 9450 0    60   ~ 12
P3_[0..7]
Wire Bus Line
	5600 9450 6200 9450
Wire Bus Line
	6200 9450 6200 9650
Text Label 2250 800  2    60   ~ 12
P4_[0..7]
Wire Bus Line
	1450 800  2250 800 
Text HLabel 1450 800  0    60   Input ~ 12
P4_[0..7]
Wire Wire Line
	5200 1950 5200 2050
Text Notes 1100 9850 1    60   ~ 0
GREEN
Text Notes 1750 9850 1    60   ~ 0
RED
$EndSCHEMATC
